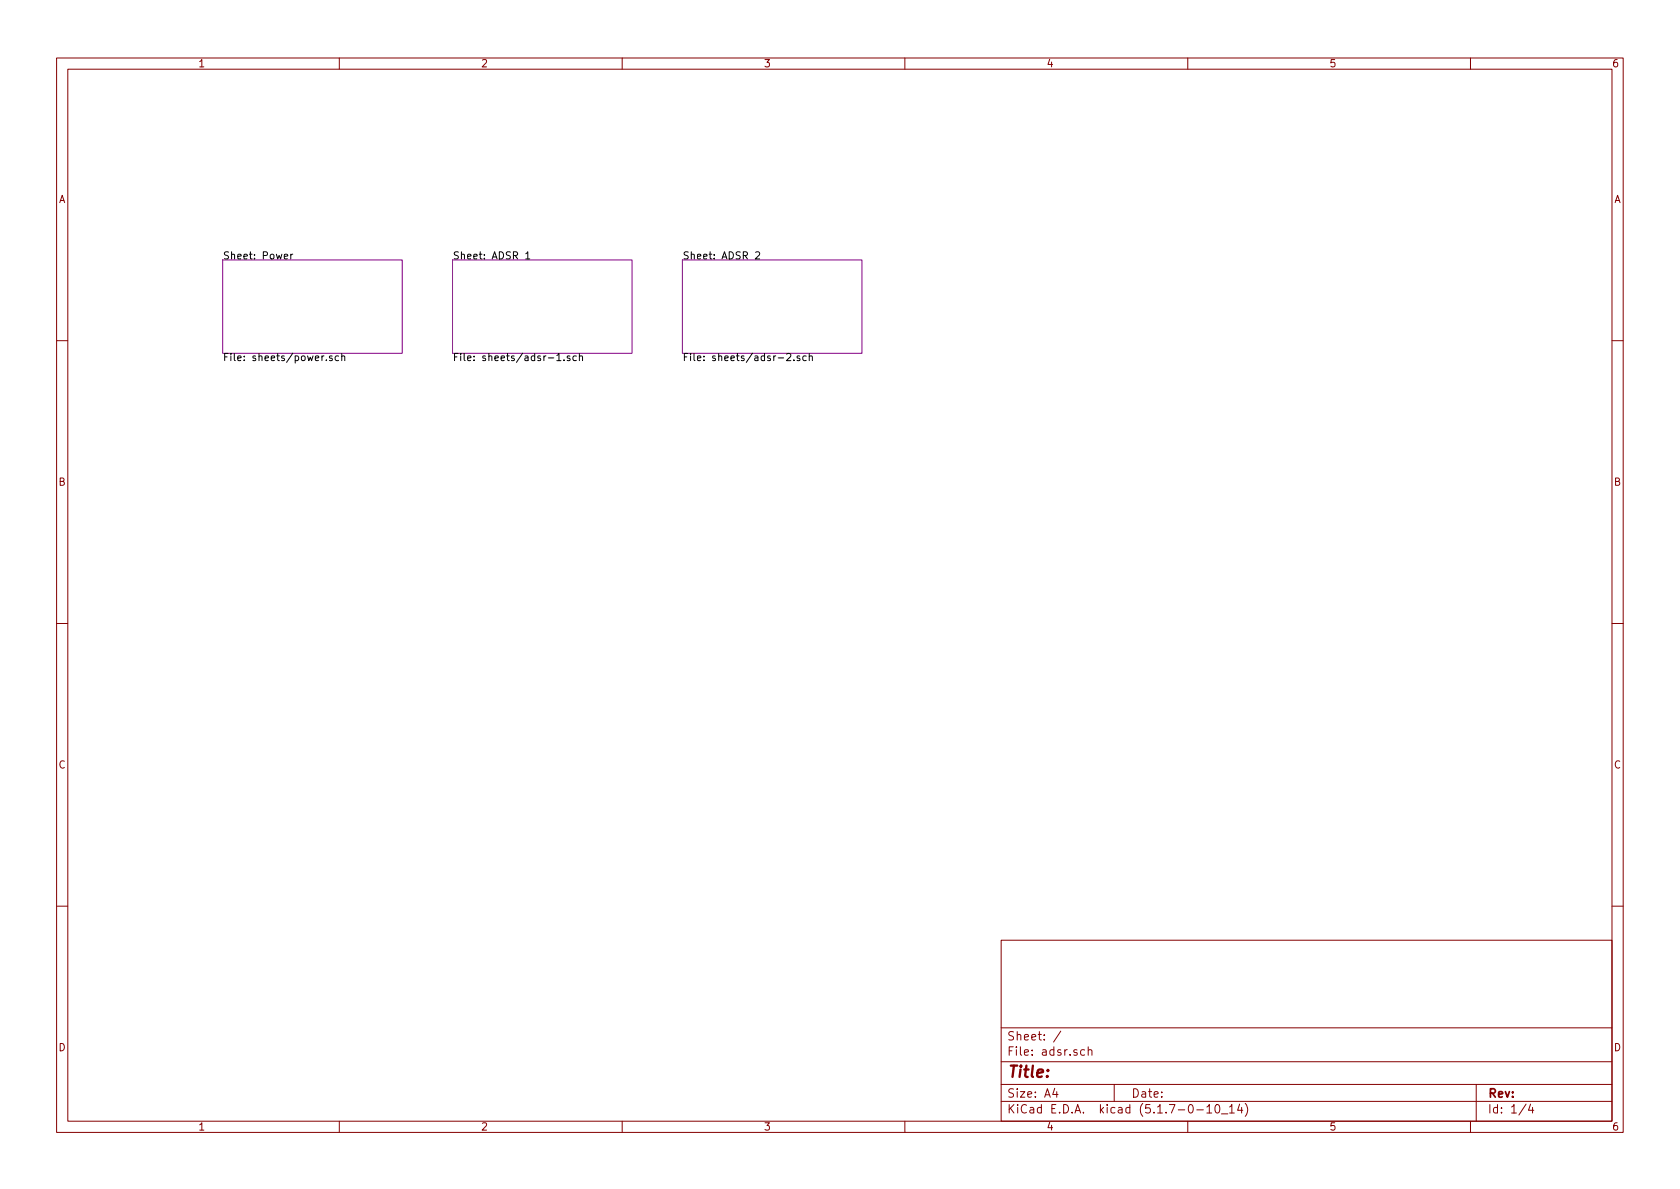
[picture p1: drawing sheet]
<svg xmlns="http://www.w3.org/2000/svg" width="297mm" height="210mm" viewBox="0 0 297 210" stroke-linecap="round" stroke-linejoin="round" font-family="sans-serif">
<g fill="none" stroke="#840000" stroke-width=".18">
<path d="M10 10.3h277v189.9h-277zM12 12.2h273v186.1h-273zM60 10.3v1.9M110 10.3v1.9M160 10.3v1.9M210 10.3v1.9M260 10.3v1.9M10 60.2h2M285 60.2h2M10 110.3h2M285 110.3h2M10 160.2h2"/>
<path d="M177 166.3h108v32h-108zM285 160.2h2M60 198.3v1.9M110 198.3v1.9M160 198.3v1.9M177 194.8h108M177 191.8h108M177 187.8h108M177 181.8h108M186.5 192.5l-.4 1h1M186.8 193v1M187.6 182.3l-1.3 2"/>
<path d="M191.8 185.7l-.5-.1-.2 .3 .1 .6h.6M192.4 185.7h.1a.37 .37 0 0 1 .6 .1v.8M192.4 185.1v1.5M197 191.8v3M210 198.3v1.9M211.6 196.3h1.2M213.4 195.8l.4-.5v1.5M213.4 196.8h.8M215 195.4l.3-.1a.94 .94 0 0 1 0 1.5 .8 .8 0 0 1-.6-.6 .8 .8 0 0 1 .3-.8zM216 197h1.1M217.4 195.8l.4-.5v1.5M217.4 196.8h.8"/>
<path d="M219.2 195.2l-.4 1.1h.9M219.5 195.8v1M220.2 195.1a1.71 1.71 0 0 1 0 2.3M260 198.3v1.9M261 191.8v6.5M269.8 195.2l-1.2 2M270.6 195.2l-.3 1.1h.9M271 195.8v1"/>
</g>
<path d="M39.4 46h31.7v16.5h-31.7zM80 46h31.8v16.5h-31.8zM120.6 46h31.8v16.5h-31.8z" fill="none" stroke="#840084" stroke-width=".18"/>
<g fill="none" stroke="#000" stroke-width=".18">
<path d="M50.3 45.4l.6-.1-.1-.3h-.4l-.1 .1v.6h.5M51.4 45v.8M51.8 45l-.4 .2M93 44.9l.3-.4v1.3M93 45.8h.7M133.6 44.6l.5-.1 .2 .4v.2l-.8 .7h.8M57.7 63.6v.2M58.7 63l-.3-.1-.2 .2 .1 .2 .4 .1v.3h-.5M59.9 63l-.4-.1-.2 .3 .1 .5h.5M60.4 63.1l.2-.2 .3 .1 .1 .8M60.4 62.5v1.3M98.5 62.9l.3-.4v1.3"/>
<path d="M98.5 63.8h.7M99.7 63.6v.2M100.8 63l-.3-.1-.2 .2v.2l.5 .1v.3h-.5M101.9 63l-.4-.1-.2 .3 .1 .5h.5M102.4 63.1l.2-.2 .3 .1 .1 .8M102.4 62.5v1.3M139.1 62.6l.5-.1 .2 .1v.3v.2l-.8 .7h.8M140.4 63.6v.2M141.4 63l-.3-.1-.2 .2 .1 .2 .4 .1v.3h-.5M142.5 63l-.3-.1-.3 .3 .2 .5h.4M143.1 63.1l.2-.2 .3 .1v.8M143.1 62.5v1.3"/>
</g>
<text font-size="2.8" fill="#840000" x="178" y="190.5">Title:</text>
<g font-size="2.1" fill="#840000">
<text x="178" y="184">Sheet: /</text>
<text x="178" y="186.7">File: adsr.sch</text>
<text x="178" y="196.9">KiCad E.D.A. kicad (5.1.7-0-10_14)</text>
<text x="178" y="194.1">Size: A4</text>
<text x="200" y="194.1">Date:</text>
<text x="263" y="194.1">Rev:</text>
<text x="263" y="196.9">Id: 1/4</text>
</g>
<g font-size="1.8" fill="#840000">
<text x="35" y="11.9">1</text>
<text x="85" y="11.9">2</text>
<text x="135" y="11.9">3</text>
<text x="185" y="11.9">4</text>
<text x="235" y="11.9">5</text>
<text x="285" y="11.9">6</text>
<text x="10.4" y="35.9">A</text>
<text x="285.4" y="35.9">A</text>
<text x="10.4" y="85.9">B</text>
<text x="285.4" y="85.9">B</text>
<text x="10.4" y="135.9">C</text>
<text x="285.4" y="135.9">C</text>
<text x="10.4" y="185.9">D</text>
<text x="285.4" y="185.9">D</text>
<text x="35" y="199.9">1</text>
<text x="85" y="199.9">2</text>
<text x="135" y="199.9">3</text>
<text x="185" y="199.9">4</text>
<text x="235" y="199.9">5</text>
<text x="285" y="199.9">6</text>
</g>
<g font-size="1.8">
<text x="39.4" y="45.9">Sheet: Power</text>
<text x="80" y="45.9">Sheet: ADSR 1</text>
<text x="120.6" y="45.9">Sheet: ADSR 2</text>
<text x="39.4" y="63.8">File: sheets/power.sch</text>
<text x="80" y="63.8">File: sheets/adsr-1.sch</text>
<text x="120.6" y="63.8">File: sheets/adsr-2.sch</text>
</g>
</svg>
